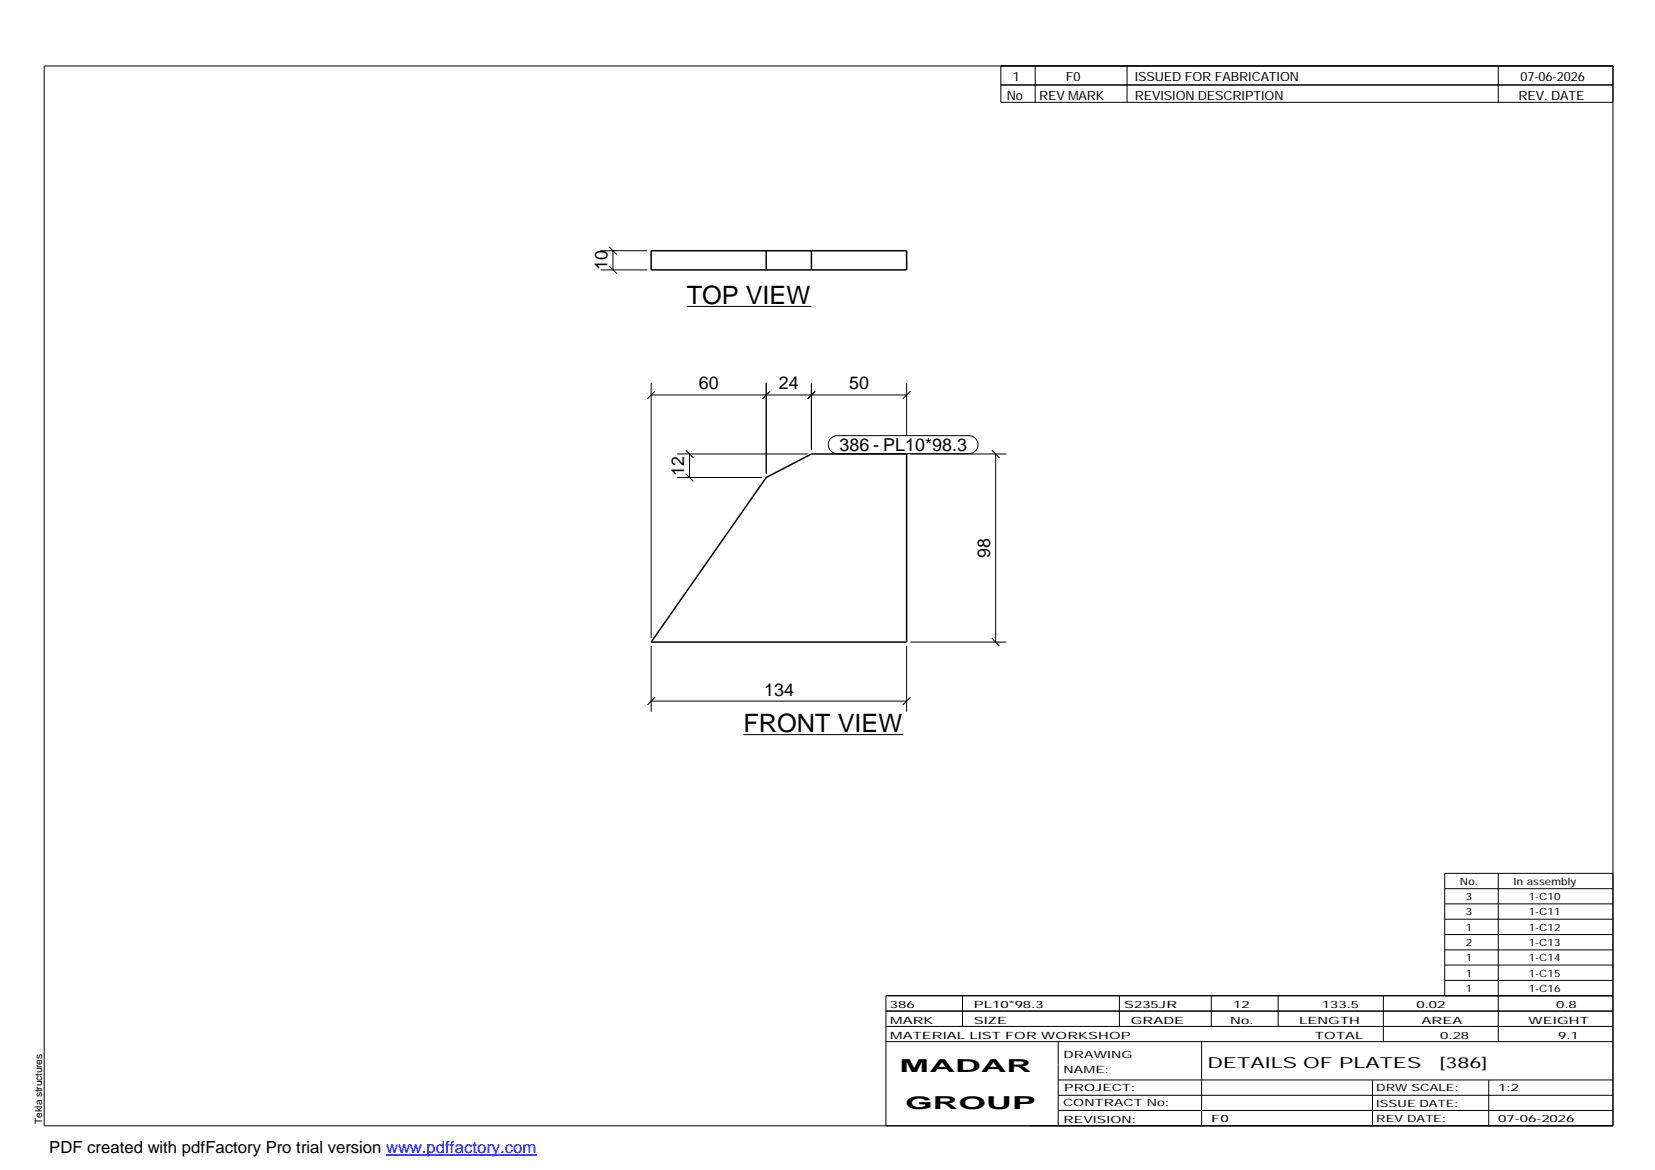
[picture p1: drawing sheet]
<svg xmlns="http://www.w3.org/2000/svg" width="420mm" height="297mm" viewBox="0 0 420 297" stroke-linecap="round" stroke-linejoin="round" font-family="sans-serif">
<path d="M165.3 63.7h64.9v4.8h-64.9zM194.5 63.7v4.8M206 63.7v4.8M194.5 121.2l11.5-5.9h24.2v47.7h-64.9z" fill="none" stroke="#000" stroke-width=".38"/>
<path d="M230.2 68.5v-4.8" fill="none" stroke="#000" stroke-width=".25" stroke-dasharray="2.1 2.1" stroke-linecap="butt"/>
<g fill="none" stroke="#000" stroke-width=".25">
<path d="M11.2 16.7h398.3v269.1h-398.3zM254.1 16.7v9.3h155.4M262.8 16.7v9.3M286.1 16.7v9.3M380.4 16.7v9.3M254.1 21.6h155.4M152.5 68.5h11.8M152.5 63.7h11.8M154.6 67.5l2 2M154.6 62.7l2 1.9M155.6 63.7v4.8M174.3 77.8h31.7"/>
<path d="M165.3 97.2v64.8M166.3 99.3l-1.9 1.9M194.5 97.2v23.1M195.5 99.3l-1.9 1.9M206 97.2v17.1M207 99.3l-2 1.9M230.2 97.2v13.4M231.1 99.3l-1.9 1.9M165.3 100.3h64.9M171.9 115.3h33.1M174.1 114.3l1.9 1.9M175 115.3v5.9"/>
<path d="M210.9 111.3l.8-.5 .9-.2h33.4a2.29 2.29 0 0 1 2.3 2.3 2.29 2.29 0 0 1-2.3 2.3h-33.4a2.28 2.28 0 0 1-2.1-1.4 2.28 2.28 0 0 1 .4-2.5zM231.1 115.3h24.4M251.8 114.3l1.9 1.9M252.8 115.3v47.7M171.9 121.2h21.6M174.1 120.3l1.9 1.9M165.3 178h64.9M165.3 164v16.7M166.3 177l-1.9 2M230.2 164v16.7M231.1 177l-1.9 2M231.1 163h24.4"/>
<path d="M251.8 162l1.9 2M188.7 186.5h40.7M366.8 225.6h42.7M366.8 229.5h42.7M366.8 233.4h42.7M366.8 237.3h42.7M380.4 221.7v42.7M409.5 221.7h-42.7v31.1M224.9 256.7h184.6M244.3 252.8v7.8M284.2 252.8v7.8M307.5 252.8v7.8"/>
<path d="M324.5 252.8v7.8M351.2 252.8v11.6M366.8 241.2h42.7M366.8 245h42.7M366.8 248.9h42.7M409.5 252.8h-184.6v33M224.9 264.4h184.6M224.9 260.6h184.6M268.6 264.4v21.4M268.6 274.2h140.9M268.6 278.1h140.9M305.1 264.4v21.4"/>
<path d="M348.4 274.2v11.6M378 274.2v11.6M268.6 281.9h140.9"/>
</g>
<path d="M98 293.3h38.2" fill="none" stroke="#00f" stroke-width=".3"/>
<g font-size="6.4">
<text x="174.3" y="77.1">TOP VIEW</text>
<text x="188.7" y="185.7">FRONT VIEW</text>
</g>
<g font-size="4.5">
<text x="154.3" y="68.6" transform="rotate(-90 154.3 68.6)">10</text>
<text x="177.4" y="98.9">60</text>
<text x="197.7" y="98.9">24</text>
<text x="215.6" y="98.9">50</text>
<text x="213.1" y="114.6">386 - PL10*98.3</text>
<text x="173.7" y="120.8" transform="rotate(-90 173.7 120.8)">12</text>
<text x="251.4" y="141.7" transform="rotate(-90 251.4 141.7)">98</text>
<text x="194" y="176.6">134</text>
<text x="228.4" y="272.3">MADAR</text>
<text x="229.8" y="281.6">GROUP</text>
</g>
<text font-size="4.2" x="12.5" y="292.7">PDF created with pdfFactory Pro trial version www.pdffactory.com</text>
<g font-size="3.9">
<text x="306.5" y="271.3">DETAILS OF PLATES</text>
<text x="365.4" y="271.3">[386]</text>
</g>
<g font-size="3.2">
<text x="257.1" y="20.5">1</text>
<text x="270.6" y="20.5">F0</text>
<text x="288.1" y="20.5">ISSUED FOR FABRICATION</text>
<text x="386" y="20.5">07-06-2026</text>
<text x="255.6" y="25.5">No</text>
<text x="263.8" y="25.5">REV MARK</text>
<text x="288.1" y="25.5">REVISION DESCRIPTION</text>
<text x="385.5" y="25.5">REV. DATE</text>
</g>
<g font-size="2.5">
<text x="370.6" y="224.6">No.</text>
<text x="384.3" y="224.6">In assembly</text>
<text x="372.1" y="228.5">3</text>
<text x="372.1" y="232.4">3</text>
<text x="388.1" y="228.5">1-C10</text>
<text x="388.1" y="232.4">1-C11</text>
<text x="372.1" y="236.3">1</text>
<text x="388.1" y="236.3">1-C12</text>
<text x="372.1" y="240.2">2</text>
<text x="372.1" y="244.1">1</text>
<text x="388.1" y="240.2">1-C13</text>
<text x="388.1" y="244.1">1-C14</text>
<text x="372.1" y="247.9">1</text>
<text x="372.1" y="251.8">1</text>
<text x="388.1" y="247.9">1-C15</text>
<text x="388.1" y="251.8">1-C16</text>
<text x="225.9" y="255.9">386</text>
<text x="247.3" y="255.9">PL10*98.3</text>
<text x="285.4" y="255.9">S235JR</text>
<text x="313.1" y="255.9">12</text>
<text x="335.6" y="255.9">133.5</text>
<text x="359.6" y="255.9">0.02</text>
<text x="395.1" y="255.9">0.8</text>
<text x="226" y="263.7">MATERIAL LIST FOR WORKSHOP</text>
<text x="226" y="259.9">MARK</text>
<text x="247.2" y="259.9">SIZE</text>
<text x="287.1" y="259.9">GRADE</text>
<text x="312.3" y="259.9">No.</text>
<text x="329.8" y="259.9">LENGTH</text>
<text x="333.8" y="263.7">TOTAL</text>
<text x="360.9" y="259.9">AREA</text>
<text x="365.6" y="263.7">0.28</text>
<text x="388.1" y="259.9">WEIGHT</text>
<text x="395.6" y="263.7">9.1</text>
<text x="270" y="268.5">DRAWING</text>
<text x="270" y="272.5">NAME:</text>
<text x="269.9" y="280.9">CONTRACT No:</text>
<text x="270.2" y="277">PROJECT:</text>
<text x="349.4" y="277.1">DRW SCALE:</text>
<text x="349.4" y="281">ISSUE DATE:</text>
<text x="380.4" y="277.1">1:2</text>
<text x="10.7" y="285.4" transform="rotate(-90 10.7 285.4)">Tekla structures</text>
<text x="270" y="285">REVISION:</text>
<text x="307.5" y="284.8">F0</text>
<text x="349.4" y="284.8">REV DATE:</text>
<text x="380.4" y="284.8">07-06-2026</text>
</g>
</svg>
